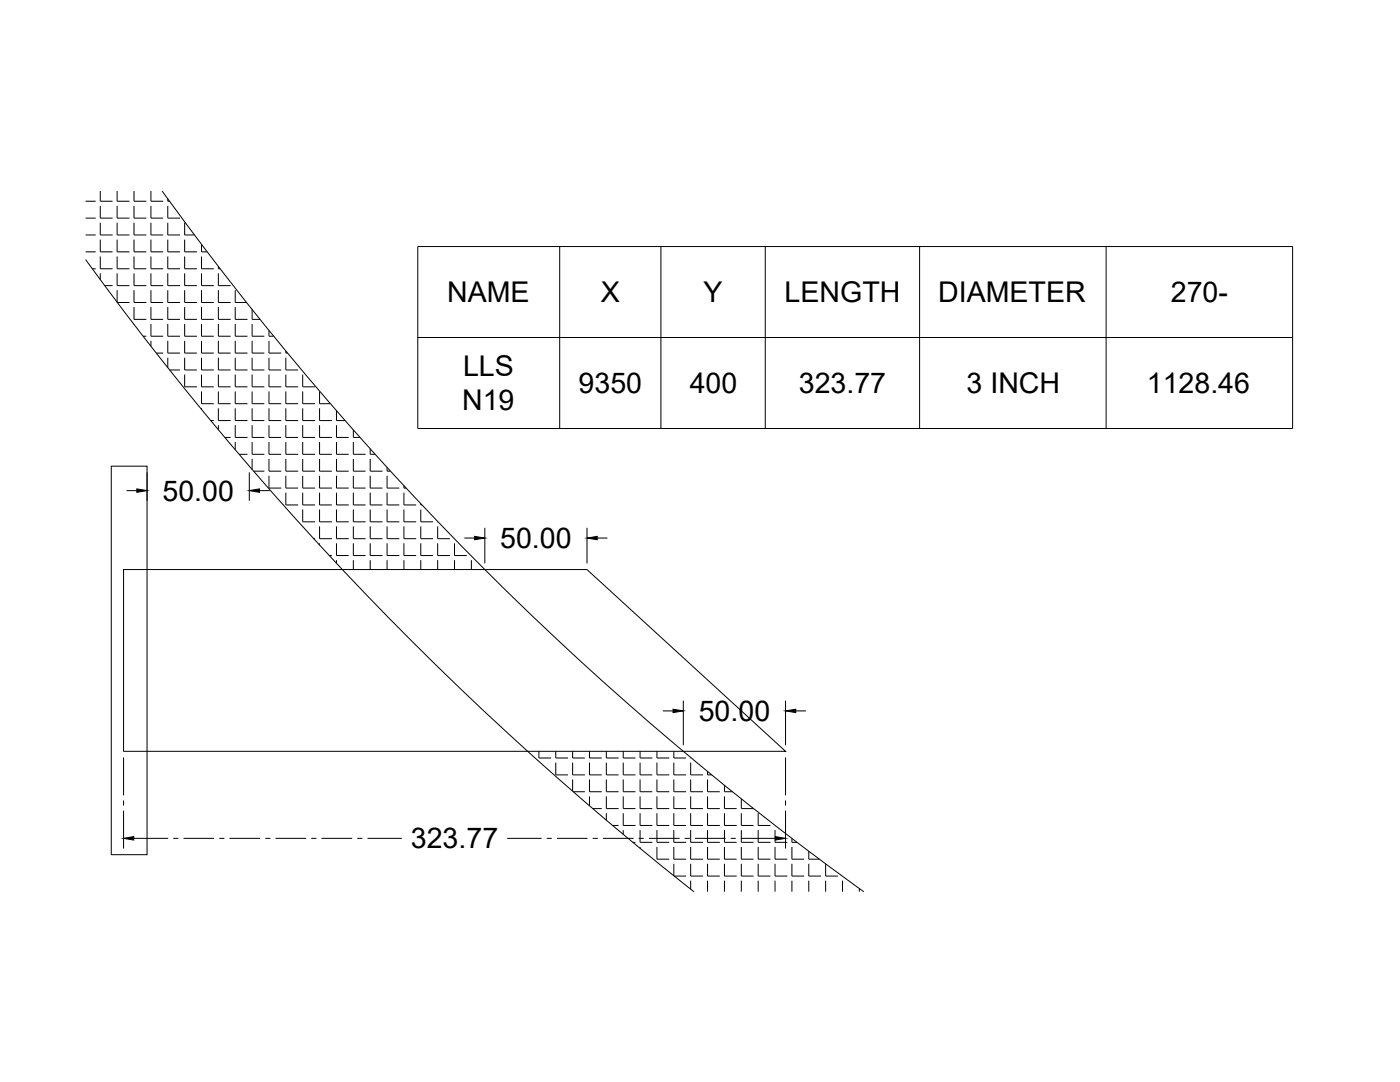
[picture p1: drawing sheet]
<svg xmlns="http://www.w3.org/2000/svg" width="279mm" height="216mm" viewBox="0 0 279 216" stroke-linecap="round" stroke-linejoin="round" font-family="sans-serif">
<!-- layer: 0 -->
<g fill="none" stroke="#000" stroke-width=".2">
<path d="M20 38.1v2.1h2.5M23.4 38.1v2.1h2.4M26.7 38.1v2.1h2.5M30.1 38.1v2.1h2.5M32.4 38.1a619.8 619.8 0 0 0 140 139.8M33.5 39.7v.5h.3M17.1 51.8a640.3 640.3 0 0 0 121.4 126.1M17.1 40.2h2M17.1 43.5h2M17.1 46.9h2M17.1 50.3h2M18.4 53.6h.7"/>
<path d="M20 41.1v2.4h2.5M20 44.4v2.5h2.5M20 47.8v2.5h2.5M20 51.2v2.4h2.5M20 54.5v1.3M20.9 57h1.6M23.4 41.1v2.4h2.4M23.4 44.4v2.5h2.4M23.4 47.8v2.5h2.4M23.4 51.2v2.4h2.4M23.4 54.5v2.5h2.4M23.4 57.9v2.4"/>
<path d="M26.7 41.1v2.4h2.5M26.7 44.4v2.5h2.5M26.7 47.8v2.5h2.5M26.7 51.2v2.4h2.5M26.7 54.5v2.5h2.5M26.7 57.9v2.5h2.5M30.1 41.1v2.4h2.5M30.1 44.4v2.5h2.5M30.1 47.8v2.5h2.5M30.1 51.2v2.4h2.5M30.1 54.5v2.5h2.5M30.1 57.9v2.5h2.5"/>
<path d="M33.5 41.1v2.4h2.4M33.5 44.4v2.5h2.4M33.5 47.8v2.5h2.4M33.5 51.2v2.4h2.4M33.5 54.5v2.5h2.4M33.5 57.9v2.5h2.4M36.9 44.4v2.5h1.9M36.9 47.8v2.5h2.4M36.9 51.2v2.4h2.4M36.9 54.5v2.5h2.4M36.9 57.9v2.5h2.4M40.2 48.8v1.5h1.1"/>
<path d="M40.2 51.2v2.4h2.5M40.2 54.5v2.5h2.5M40.2 57.9v2.5h2.5M43.6 53.2v.4h.3M43.6 54.5v2.5h2.4M43.6 57.9v2.5h2.4M46.9 57.9v2.5h2.3M83.4 49.2h174.6v36.3h-174.6zM111.7 49.2v36.3M131.9 49.2v36.3M152.7 49.2v36.3M183.5 49.2v36.3"/>
<path d="M220.7 49.2v36.3M23.4 60.4h2.4M26.7 61.3v2.4h2.5M26.7 64.6v.2M28.6 67.1h.6M30.1 61.3v2.4h2.5M30.1 64.6v2.5h2.5M30.1 68v1.1M31.2 70.5h1.4M33.5 61.3v2.4h2.4M33.5 64.6v2.5h2.4M33.5 68v2.5h2.4"/>
<path d="M33.5 71.4v2M33.8 73.8h2.1M36.9 61.3v2.4h2.4M36.9 64.6v2.5h2.4M36.9 68v2.5h2.4M36.9 71.4v2.4h2.4M36.9 74.7v2.5h2.4M40.2 61.3v2.4h2.5M40.2 64.6v2.5h2.5M40.2 68v2.5h2.5M40.2 71.4v2.4h2.5M40.2 74.7v2.5h2.5"/>
<path d="M40.2 78.1v2.5h2.5M43.6 61.3v2.4h2.4M43.6 64.6v2.5h2.4M43.6 68v2.5h2.4M43.6 71.4v2.4h2.4M43.6 74.7v2.5h2.4M43.6 78.1v2.5h2.4M46.9 61.3v2.4h2.5M46.9 64.6v2.5h2.5M46.9 68v2.5h2.5M46.9 71.4v2.4h2.5M46.9 74.7v2.5h2.5"/>
<path d="M46.9 78.1v2.5h2.5M50.3 61.8v1.9h1.6M50.3 64.6v2.5h2.5M50.3 68v2.5h2.5M50.3 71.4v2.4h2.5M50.3 74.7v2.5h2.5M50.3 78.1v2.5h2.5M53.7 65.9v1.2h.9M53.7 68v2.5h2.4M53.7 71.4v2.4h2.4M53.7 74.7v2.5h2.4M53.7 78.1v2.5h2.4"/>
<path d="M57 70v.5h.4M57 71.4v2.4h2.5M57 74.7v2.5h2.5M57 78.1v2.5h2.5M60.4 74.7v2.5h2.5M60.4 78.1v2.5h2.5M63.8 78.1v2.5h2.1M83.4 67.3h174.6M22.2 93h7.1v77.5h-7.1zM25.3 97.9h2M29.3 94.2v5.7M39.3 80.6h.1"/>
<path d="M40.2 81.5v.2M42 83.9h.7M43.6 81.5v2.4h2.4M43.6 84.8v1M44.9 87.3h1.1M46.9 81.5v2.4h2.5M46.9 84.8v2.5h2.5M46.9 88.2v1.6M47.7 90.6h1.7M49.8 94.2v5.7M50.3 81.5v2.4h2.5M50.3 84.8v2.5h2.5"/>
<path d="M50.3 88.2v2.4h2.5M50.3 91.6v2.1M50.6 94h2.2M51.8 97.9h2M53.7 81.5v2.4h2.4M53.7 84.8v2.5h2.4M53.7 88.2v2.4h2.4M53.7 91.6v2.4h2.4M53.7 94.9v2.5h2.4M57 81.5v2.4h2.5M57 84.8v2.5h2.5M57 88.2v2.4h2.5"/>
<path d="M57 91.6v2.4h2.5M57 94.9v2.5h2.5M57 98.3v2.5h2.5M60.4 81.5v2.4h2.5M60.4 84.8v2.5h2.5M60.4 88.2v2.4h2.5M60.4 91.6v2.4h2.5M60.4 94.9v2.5h2.5M60.4 98.3v2.5h2.5M63.8 81.5v2.4h2.4M63.8 84.8v2.5h2.4M63.8 88.2v2.4h2.4"/>
<path d="M63.8 91.6v2.4h2.4M63.8 94.9v2.5h2.4M63.8 98.3v2.5h2.4M67.2 81.9v2h1.7M67.2 84.8v2.5h2.4M67.2 88.2v2.4h2.4M67.2 91.6v2.4h2.4M67.2 94.9v2.5h2.4M67.2 98.3v2.5h2.4M70.5 85.8v1.5h1.4M70.5 88.2v2.4h2.5M70.5 91.6v2.4h2.5"/>
<path d="M70.5 94.9v2.5h2.5M70.5 98.3v2.5h2.5M73.9 89.5v1.1h1M73.9 91.6v2.4h2.4M73.9 94.9v2.5h2.4M73.9 98.3v2.5h2.4M77.2 93.3v.7h.7M77.2 94.9v2.5h2.5M77.2 98.3v2.5h2.5M80.6 96.9v.5h.4M80.6 98.3v2.5h2.5M24.7 113.6h92.4l39.7 36.3h-132.1z"/>
<path d="M60.4 101.7v2.4h2.5M60.4 105v.1M62.6 107.5h.3M63.8 101.7v2.4h2.4M63.8 105v2.5h2.4M63.8 108.4v.4M65.7 110.9h.5M67.2 101.7v2.4h2.4M67.2 105v2.5h2.4M67.2 108.4v2.5h2.4M67.2 111.8v.6M70.5 101.7v2.4h2.5"/>
<path d="M70.5 105v2.5h2.5M70.5 108.4v2.5h2.5M70.5 111.8v1.8M73.9 101.7v2.4h2.4M73.9 105v2.5h2.4M73.9 108.4v2.5h2.4M73.9 111.8v1.8M77.2 101.7v2.4h2.5M77.2 105v2.5h2.5M77.2 108.4v2.5h2.5M77.2 111.8v1.8M80.6 101.7v2.4h2.5"/>
<path d="M80.6 105v2.5h2.5M80.6 108.4v2.5h2.5M80.6 111.8v1.8M84 100.5v.3h.2M84 101.7v2.4h2.4M84 105v2.5h2.4M84 108.4v2.5h2.4M84 111.8v1.8M87.3 104l.1 .1M87.3 105v2.5h2.5M87.3 108.4v2.5h2.5M87.3 111.8v1.8"/>
<path d="M90.7 108.4v2.5h2.5M90.7 111.8v1.8M92.7 107.4h2M94.1 111.8v1.8M96.8 105.3v7.1M117.1 105.3v7.1M119.2 107.4h2M136.4 139.8v8.9M156.8 139.8v8.9M24.7 151.1v7.6M24.7 159.7v1M107.5 149.9v1.3h2.5"/>
<path d="M110.9 149.9v1.3h2.5M110.9 152.2v2.4h2.5M114.3 149.9v1.3h2.4M114.3 152.2v2.4h2.4M114.3 155.5v2.4M114.4 158h2.3M117.6 149.9v1.3h2.5M117.6 152.2v2.4h2.5M117.6 155.5v2.5h2.5M117.6 158.9v1.9M121 149.9v1.3h2.5M121 152.2v2.4h2.5"/>
<path d="M121 155.5v2.5h2.5M121 158.9v2.4h2.5M124.4 149.9v1.3h2.4M124.4 152.2v2.4h2.4M124.4 155.5v2.5h2.4M124.4 158.9v2.4h2.4M127.7 149.9v1.3h2.5M127.7 152.2v2.4h2.5M127.7 155.5v2.5h2.5M127.7 158.9v2.4h2.5M131.1 149.9v1.3h2.5M131.1 152.2v2.4h2.5"/>
<path d="M131.1 155.5v2.5h2.5M131.1 158.9v2.4h2.5M132.3 141.9h2M134.5 149.9v1.3h2.4M134.5 152.2v2.4h2.4M134.5 155.5v2.5h2.4M134.5 158.9v2.4h2.4M137.8 151.2h.2M137.8 152.2v2.4h2.5M137.8 155.5v2.5h2.5M137.8 158.9v2.4h2.5M141.2 153.9v.7h.8"/>
<path d="M141.2 155.5v2.5h2.5M141.2 158.9v2.4h2.5M144.6 156.7v1.3h1.6M144.6 158.9v2.4h2.4M147.9 159.4v1.9h2.5M156.8 151.1v7.6M156.8 159.7v1M158.8 141.9h2M24.7 161.8v7.5M26.7 167.3h6.9M34.6 167.3h1M36.6 167.3h6.1"/>
<path d="M43.8 167.3h1M45.8 167.3h6.1M52.9 167.3h1.1M55 167.3h6.1M62.1 167.3h1M64.2 167.3h6.1M71.3 167.3h1M73.3 167.3h6.9M101.2 167.3h6.9M109.1 167.3h1M111.1 167.3h6.2M118.3 167.3h1"/>
<path d="M118.3 161.3h1.8M120.3 167.3h6.1M121 162.3v1.4M122.3 164.7h1.2M124.4 162.3v2.4h2.4M124.4 165.6v.9M126.3 168.1h.5M127.5 167.3h1M127.7 162.3v2.4h2.5M127.7 165.6v2.5h2.5M127.7 169v.3M129.5 167.3h6.1"/>
<path d="M131.1 162.3v2.4h2.5M131.1 165.6v2.5h2.5M131.1 169v2.4h2.5M134.5 162.3v2.4h2.4M134.5 165.6v2.5h2.4M134.5 169v2.4h2.4M134.5 172.4v2.4M134.5 174.8h2.4M136.6 167.3h1.1M137.8 162.3v2.4h2.5M137.8 165.6v2.5h2.5M137.8 169v2.4h2.5"/>
<path d="M137.8 172.4v2.4h2.5M137.8 175.7v1.7M138.7 167.3h6.1M141.2 162.3v2.4h2.5M141.2 165.6v2.5h2.5M141.2 169v2.4h2.5M141.2 172.4v2.4h2.5M141.2 175.7v2.2M144.6 162.3v2.4h2.4M144.6 165.6v2.5h2.4M144.6 169v2.4h2.4M144.6 172.4v2.4h2.4"/>
<path d="M144.6 175.7v2.2M145.8 167.3h1M147.9 167.3h6.8M147.9 162.3v2.4h2.5M147.9 165.6v2.5h2.5M147.9 169v2.4h2.5M147.9 172.4v2.4h2.5M147.9 175.7v2.2M151.3 162.3v2.4h2.5M151.3 165.6v2.5h2.5M151.3 169v2.4h2.5M151.3 172.4v2.4h2.5"/>
<path d="M151.3 175.7v2.2M154.7 164.7h.1M154.7 165.6v2.5h2.4M154.7 169v2.4h2.4M154.7 172.4v2.4h2.4M154.7 175.7v2.2M156.8 161.8v7.5M158 167.3v.8h1.1M158 169v2.4h2.5M158 172.4v2.4h2.5M158 175.7v2.2M161.4 169.9v1.5h2.1"/>
<path d="M161.4 172.4v2.4h2.5M161.4 175.7v2.2M164.8 172.4v2.4h2.4M164.8 175.7v2.2M168.1 175.7v2.2M171.5 177.3v.6"/>
</g>
<path d="M27.3 97.6l2 .3-2 .3zM49.8 97.9l2-.3v.6zM94.7 107l2.1 .4-2.1 .3zM117.1 107.4l2.1-.4v.7zM134.3 141.5l2.1 .4-2.1 .3zM156.8 141.9l2-.4v.7zM24.7 167.3l2-.4v.7zM154.7 166.9l2.1 .4-2.1 .3z" fill="#000" stroke="#000" stroke-width=".2"/>
<g font-size="5.7">
<text x="89.2" y="60.3">NAME</text>
<text x="119.9" y="60.3">X</text>
<text x="140.4" y="60.3">Y</text>
<text x="156.6" y="60.3">LENGTH</text>
<text x="187.2" y="60.3">DIAMETER</text>
<text x="233.7" y="60.3">270-</text>
<text x="92.4" y="75.1">LLS</text>
<text x="92.2" y="81.9">N19</text>
<text x="115.5" y="78.4">9350</text>
<text x="137.7" y="78.4">400</text>
<text x="159.4" y="78.4">323.77</text>
<text x="192.9" y="78.5">3 INCH</text>
<text x="228.9" y="78.4">1128.46</text>
<text x="32.4" y="99.9">50.00</text>
<text x="99.8" y="109.4">50.00</text>
<text x="139.5" y="143.9">50.00</text>
<text x="82" y="169.3">323.77</text>
</g>
</svg>
